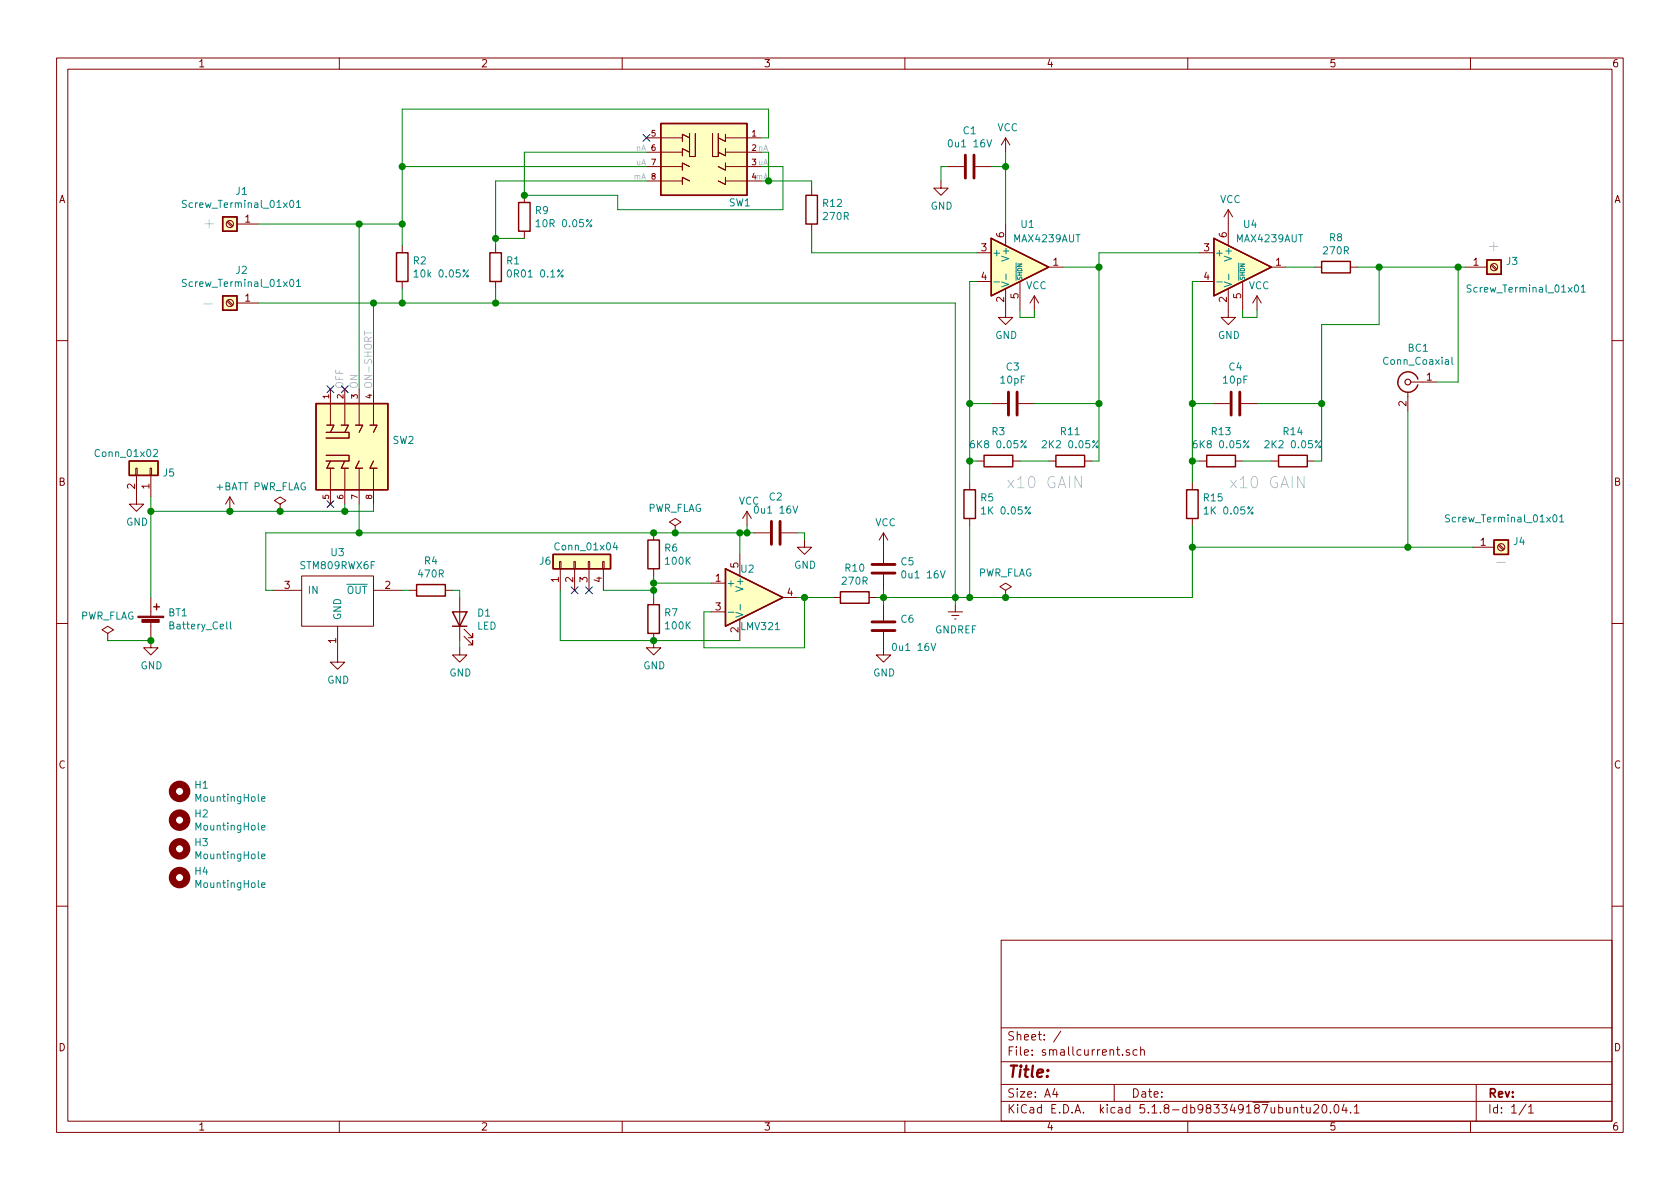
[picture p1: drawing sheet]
EESchema Schematic File Version 4
EELAYER 30 0
EELAYER END
$Descr A4 11693 8268
encoding utf-8
Sheet 1 1
Title ""
Date ""
Rev ""
Comp ""
Comment1 ""
Comment2 ""
Comment3 ""
Comment4 ""
$EndDescr
$Comp
L Device:Battery_Cell BT1
U 1 1
P 1050 4350
F 0 "BT1" H 1168 4446 50  0000 L CNN
F 1 "Battery_Cell" H 1168 4355 50  0000 L CNN
F 2 "SnapEda:BAT_BS-7" V 1050 4410 50  0001 C CNN
F 3 "~" V 1050 4410 50  0001 C CNN
	1    1050 4350
	1    0    0    -1  
$EndComp
$Comp
L smallcurrent-rescue:OS203013MT8QN1-snapeda-OS203013 SW2
U 1 1
P 2400 3100
F 0 "SW2" H 2730 3146 50  0000 L CNN
F 1 "OS203013MT8QN1" H 2730 3055 50  0001 L CNN
F 2 "SnapEda:SW_OS203013MT8QN1" H 2400 3100 50  0001 L BNN
F 3 "" H 2400 3100 50  0001 L BNN
F 4 "10.0mm" H 2400 3100 50  0001 L BNN "MAXIMUM_PACKAGE_HEIGHT"
F 5 "8 aug 17" H 2400 3100 50  0001 L BNN "PARTREV"
F 6 "Manufacturer Recommendations" H 2400 3100 50  0001 L BNN "STANDARD"
F 7 "C and K Swicthes" H 2400 3100 50  0001 L BNN "MANUFACTURER"
	1    2400 3100
	1    0    0    -1  
$EndComp
$Comp
L smallcurrent-rescue:STM809RWX6F-Homebrew U3
U 1 1
P 2350 4100
F 0 "U3" H 2350 4365 50  0000 C CNN
F 1 "STM809RWX6F" H 2350 4274 50  0000 C CNN
F 2 "Package_TO_SOT_SMD:SOT-23" H 2350 4400 50  0001 C CNN
F 3 "" H 2350 4400 50  0001 C CNN
	1    2350 4100
	1    0    0    -1  
$EndComp
Wire Wire Line
	1050 4150 1050 3550
Wire Wire Line
	1050 3550 1600 3550
Wire Wire Line
	2400 3550 2400 3500
Wire Wire Line
	2400 3550 2600 3550
Wire Wire Line
	2600 3550 2600 3500
Connection ~ 2400 3550
Wire Wire Line
	2500 3500 2500 3700
Wire Wire Line
	2500 3700 1850 3700
Wire Wire Line
	1850 3700 1850 4100
Wire Wire Line
	1850 4100 1900 4100
$Comp
L Device:R R4
U 1 1
P 3000 4100
F 0 "R4" V 2793 4100 50  0000 C CNN
F 1 "470R" V 2884 4100 50  0000 C CNN
F 2 "Resistor_SMD:R_0603_1608Metric" V 2930 4100 50  0001 C CNN
F 3 "~" H 3000 4100 50  0001 C CNN
	1    3000 4100
	0    1    1    0   
$EndComp
$Comp
L Device:LED D1
U 1 1
P 3200 4300
F 0 "D1" V 3239 4182 50  0000 R CNN
F 1 "LED" V 3148 4182 50  0000 R CNN
F 2 "LED_THT:LED_D3.0mm" H 3200 4300 50  0001 C CNN
F 3 "~" H 3200 4300 50  0001 C CNN
	1    3200 4300
	0    -1   -1   0   
$EndComp
Wire Wire Line
	2800 4100 2850 4100
Wire Wire Line
	3150 4100 3200 4100
Wire Wire Line
	3200 4100 3200 4150
$Comp
L power:GND #PWR0101
U 1 1
P 3200 4500
F 0 "#PWR0101" H 3200 4250 50  0001 C CNN
F 1 "GND" H 3205 4327 50  0000 C CNN
F 2 "" H 3200 4500 50  0001 C CNN
F 3 "" H 3200 4500 50  0001 C CNN
	1    3200 4500
	1    0    0    -1  
$EndComp
Wire Wire Line
	3200 4500 3200 4450
$Comp
L power:GND #PWR0102
U 1 1
P 2350 4550
F 0 "#PWR0102" H 2350 4300 50  0001 C CNN
F 1 "GND" H 2355 4377 50  0000 C CNN
F 2 "" H 2350 4550 50  0001 C CNN
F 3 "" H 2350 4550 50  0001 C CNN
	1    2350 4550
	1    0    0    -1  
$EndComp
$Comp
L power:GND #PWR0103
U 1 1
P 1050 4450
F 0 "#PWR0103" H 1050 4200 50  0001 C CNN
F 1 "GND" H 1055 4277 50  0000 C CNN
F 2 "" H 1050 4450 50  0001 C CNN
F 3 "" H 1050 4450 50  0001 C CNN
	1    1050 4450
	1    0    0    -1  
$EndComp
$Comp
L Connector_Generic:Conn_01x04 J6
U 1 1
P 4000 3900
F 0 "J6" V 4000 4150 50  0000 R CNN
F 1 "Conn_01x04" V 4100 4050 50  0000 R CNN
F 2 "Connector_PinSocket_2.54mm:PinSocket_1x04_P2.54mm_Vertical" H 4000 3900 50  0001 C CNN
F 3 "~" H 4000 3900 50  0001 C CNN
	1    4000 3900
	0    -1   -1   0   
$EndComp
NoConn ~ 2300 3500
$Comp
L Device:R R6
U 1 1
P 4550 3850
F 0 "R6" H 4620 3896 50  0000 L CNN
F 1 "100K" H 4620 3805 50  0000 L CNN
F 2 "Resistor_SMD:R_0603_1608Metric" V 4480 3850 50  0001 C CNN
F 3 "~" H 4550 3850 50  0001 C CNN
	1    4550 3850
	1    0    0    -1  
$EndComp
$Comp
L Device:R R7
U 1 1
P 4550 4300
F 0 "R7" H 4620 4346 50  0000 L CNN
F 1 "100K" H 4620 4255 50  0000 L CNN
F 2 "Resistor_SMD:R_0603_1608Metric" V 4480 4300 50  0001 C CNN
F 3 "~" H 4550 4300 50  0001 C CNN
	1    4550 4300
	1    0    0    -1  
$EndComp
Wire Wire Line
	4200 4100 4550 4100
Wire Wire Line
	4550 4100 4550 4050
Wire Wire Line
	4550 4100 4550 4150
Connection ~ 4550 4100
$Comp
L power:GND #PWR0104
U 1 1
P 4550 4450
F 0 "#PWR0104" H 4550 4200 50  0001 C CNN
F 1 "GND" H 4555 4277 50  0000 C CNN
F 2 "" H 4550 4450 50  0001 C CNN
F 3 "" H 4550 4450 50  0001 C CNN
	1    4550 4450
	1    0    0    -1  
$EndComp
Wire Wire Line
	3900 4100 3900 4450
Wire Wire Line
	3900 4450 4550 4450
Connection ~ 4550 4450
Connection ~ 2500 3700
NoConn ~ 2300 2700
NoConn ~ 2400 2700
$Comp
L Amplifier_Operational:LMV321 U2
U 1 1
P 5250 4150
F 0 "U2" H 5150 4350 50  0000 L CNN
F 1 "LMV321" H 5150 3950 50  0000 L CNN
F 2 "Package_TO_SOT_SMD:SOT-23-5" H 5250 4150 50  0001 L CNN
F 3 "http://www.ti.com/lit/ds/symlink/lmv324.pdf" H 5250 4150 50  0001 C CNN
	1    5250 4150
	1    0    0    -1  
$EndComp
Wire Wire Line
	4950 4050 4550 4050
Connection ~ 4550 4050
Wire Wire Line
	4550 4050 4550 4000
Wire Wire Line
	4550 4450 5150 4450
Wire Wire Line
	5550 4150 5600 4150
Wire Wire Line
	5600 4150 5600 4500
Wire Wire Line
	5600 4500 4900 4500
Wire Wire Line
	4900 4500 4900 4250
Wire Wire Line
	4900 4250 4950 4250
Wire Wire Line
	5150 3850 5150 3700
Wire Wire Line
	5150 3700 4700 3700
Connection ~ 4550 3700
$Comp
L power:VCC #PWR0105
U 1 1
P 5200 3650
F 0 "#PWR0105" H 5200 3500 50  0001 C CNN
F 1 "VCC" H 5215 3823 50  0000 C CNN
F 2 "" H 5200 3650 50  0001 C CNN
F 3 "" H 5200 3650 50  0001 C CNN
	1    5200 3650
	1    0    0    -1  
$EndComp
Wire Wire Line
	5150 3700 5200 3700
Wire Wire Line
	5200 3700 5200 3650
Connection ~ 5150 3700
$Comp
L Device:C C2
U 1 1
P 5400 3700
F 0 "C2" V 5148 3700 50  0000 C CNN
F 1 "0u1 16V" V 5239 3700 50  0000 C CNN
F 2 "Capacitor_SMD:C_0603_1608Metric" H 5438 3550 50  0001 C CNN
F 3 "~" H 5400 3700 50  0001 C CNN
	1    5400 3700
	0    1    1    0   
$EndComp
$Comp
L power:GND #PWR0106
U 1 1
P 5600 3750
F 0 "#PWR0106" H 5600 3500 50  0001 C CNN
F 1 "GND" H 5605 3577 50  0000 C CNN
F 2 "" H 5600 3750 50  0001 C CNN
F 3 "" H 5600 3750 50  0001 C CNN
	1    5600 3750
	1    0    0    -1  
$EndComp
Wire Wire Line
	5200 3700 5250 3700
Connection ~ 5200 3700
Wire Wire Line
	5550 3700 5600 3700
Wire Wire Line
	5600 3700 5600 3750
$Comp
L Device:R R10
U 1 1
P 5950 4150
F 0 "R10" V 5743 4150 50  0000 C CNN
F 1 "270R" V 5834 4150 50  0000 C CNN
F 2 "Resistor_SMD:R_0603_1608Metric" V 5880 4150 50  0001 C CNN
F 3 "~" H 5950 4150 50  0001 C CNN
	1    5950 4150
	0    1    1    0   
$EndComp
Wire Wire Line
	5600 4150 5800 4150
Connection ~ 5600 4150
$Comp
L Device:C C5
U 1 1
P 6150 3950
F 0 "C5" H 6035 3904 50  0000 R CNN
F 1 "0u1 16V" H 6035 3995 50  0000 R CNN
F 2 "Capacitor_SMD:C_0603_1608Metric" H 6188 3800 50  0001 C CNN
F 3 "~" H 6150 3950 50  0001 C CNN
	1    6150 3950
	-1   0    0    1   
$EndComp
$Comp
L Device:C C6
U 1 1
P 6150 4350
F 0 "C6" H 6035 4304 50  0000 R CNN
F 1 "0u1 16V" H 6100 4500 50  0000 R CNN
F 2 "Capacitor_SMD:C_0603_1608Metric" H 6188 4200 50  0001 C CNN
F 3 "~" H 6150 4350 50  0001 C CNN
	1    6150 4350
	-1   0    0    1   
$EndComp
$Comp
L power:GND #PWR0107
U 1 1
P 6150 4500
F 0 "#PWR0107" H 6150 4250 50  0001 C CNN
F 1 "GND" H 6155 4327 50  0000 C CNN
F 2 "" H 6150 4500 50  0001 C CNN
F 3 "" H 6150 4500 50  0001 C CNN
	1    6150 4500
	1    0    0    -1  
$EndComp
Wire Wire Line
	6100 4150 6150 4150
Wire Wire Line
	6150 4150 6150 4100
Wire Wire Line
	6150 4150 6150 4200
Connection ~ 6150 4150
$Comp
L power:VCC #PWR0108
U 1 1
P 6150 3800
F 0 "#PWR0108" H 6150 3650 50  0001 C CNN
F 1 "VCC" H 6165 3973 50  0000 C CNN
F 2 "" H 6150 3800 50  0001 C CNN
F 3 "" H 6150 3800 50  0001 C CNN
	1    6150 3800
	1    0    0    -1  
$EndComp
$Comp
L power:GNDREF #PWR0109
U 1 1
P 6650 4200
F 0 "#PWR0109" H 6650 3950 50  0001 C CNN
F 1 "GNDREF" H 6655 4027 50  0000 C CNN
F 2 "" H 6650 4200 50  0001 C CNN
F 3 "" H 6650 4200 50  0001 C CNN
	1    6650 4200
	1    0    0    -1  
$EndComp
Wire Wire Line
	6650 4200 6650 4150
Wire Wire Line
	6650 4150 6150 4150
$Comp
L Connector_Generic:Conn_01x02 J5
U 1 1
P 1050 3250
F 0 "J5" V 1014 3330 50  0000 L CNN
F 1 "Conn_01x02" V 1150 2850 50  0000 L CNN
F 2 "Connector_Hirose:Hirose_DF13-02P-1.25DSA_1x02_P1.25mm_Vertical" H 1050 3250 50  0001 C CNN
F 3 "~" H 1050 3250 50  0001 C CNN
	1    1050 3250
	0    1    -1   0   
$EndComp
Wire Wire Line
	1050 3450 1050 3550
Connection ~ 1050 3550
$Comp
L power:GND #PWR0110
U 1 1
P 950 3450
F 0 "#PWR0110" H 950 3200 50  0001 C CNN
F 1 "GND" H 955 3277 50  0000 C CNN
F 2 "" H 950 3450 50  0001 C CNN
F 3 "" H 950 3450 50  0001 C CNN
	1    950  3450
	1    0    0    -1  
$EndComp
Text Notes 2400 2700 1    50   ~ 0
OFF
Text Notes 2500 2700 1    50   ~ 0
ON
Text Notes 2600 2700 1    50   ~ 0
ON-SHORT
$Comp
L Connector:Screw_Terminal_01x01 J2
U 1 1
P 1600 2100
F 0 "J2" H 1518 1875 50  0000 C CNN
F 1 "Screw_Terminal_01x01" H 1518 1966 50  0000 C CNN
F 2 "homebrew:111-0703-001_BANANA_BINDING_POST" H 1600 2100 50  0001 C CNN
F 3 "~" H 1600 2100 50  0001 C CNN
	1    1600 2100
	-1   0    0    1   
$EndComp
$Comp
L Connector:Screw_Terminal_01x01 J1
U 1 1
P 1600 1550
F 0 "J1" H 1518 1325 50  0000 C CNN
F 1 "Screw_Terminal_01x01" H 1518 1416 50  0000 C CNN
F 2 "homebrew:111-0703-001_BANANA_BINDING_POST" H 1600 1550 50  0001 C CNN
F 3 "~" H 1600 1550 50  0001 C CNN
	1    1600 1550
	-1   0    0    1   
$EndComp
Wire Wire Line
	2600 2700 2600 2100
Wire Wire Line
	2600 2100 1800 2100
Wire Wire Line
	1800 1550 2500 1550
Wire Wire Line
	2500 1550 2500 2700
Text Notes 1500 1600 1    79   ~ 0
+
Text Notes 1500 2150 2    79   ~ 0
-
$Comp
L Device:R R2
U 1 1
P 2800 1850
F 0 "R2" H 2870 1896 50  0000 L CNN
F 1 "10k 0.05%" H 2870 1805 50  0000 L CNN
F 2 "Resistor_SMD:R_0603_1608Metric" V 2730 1850 50  0001 C CNN
F 3 "~" H 2800 1850 50  0001 C CNN
	1    2800 1850
	1    0    0    -1  
$EndComp
Wire Wire Line
	2600 2100 2800 2100
Wire Wire Line
	2800 2100 2800 2000
Connection ~ 2600 2100
Wire Wire Line
	2800 1700 2800 1550
Wire Wire Line
	2800 1550 2500 1550
Connection ~ 2500 1550
$Comp
L smallcurrent-rescue:OS203013MT8QN1-snapeda-OS203013 SW1
U 1 1
P 4900 1050
F 0 "SW1" V 5250 1300 50  0000 C CNN
F 1 "OS203013MT8QN1-snapeda-OS203013" V 4624 1050 50  0001 C CNN
F 2 "SnapEda:SW_OS203013MT8QN1" H 4900 1050 50  0001 L BNN
F 3 "" H 4900 1050 50  0001 L BNN
F 4 "10.0mm" H 4900 1050 50  0001 L BNN "MAXIMUM_PACKAGE_HEIGHT"
F 5 "8 aug 17" H 4900 1050 50  0001 L BNN "PARTREV"
F 6 "Manufacturer Recommendations" H 4900 1050 50  0001 L BNN "STANDARD"
F 7 "C and K Swicthes" H 4900 1050 50  0001 L BNN "MANUFACTURER"
	1    4900 1050
	0    1    1    0   
$EndComp
$Comp
L Device:R R1
U 1 1
P 3450 1850
F 0 "R1" H 3520 1896 50  0000 L CNN
F 1 "0R01 0.1%" H 3520 1805 50  0000 L CNN
F 2 "snapeda:Y14870R01000B9R" V 3380 1850 50  0001 C CNN
F 3 "~" H 3450 1850 50  0001 C CNN
	1    3450 1850
	1    0    0    -1  
$EndComp
$Comp
L Device:R R9
U 1 1
P 3650 1500
F 0 "R9" H 3720 1546 50  0000 L CNN
F 1 "10R 0.05%" H 3720 1455 50  0000 L CNN
F 2 "Resistor_SMD:R_0805_2012Metric" V 3580 1500 50  0001 C CNN
F 3 "~" H 3650 1500 50  0001 C CNN
	1    3650 1500
	1    0    0    -1  
$EndComp
Wire Wire Line
	3450 2000 3450 2100
Wire Wire Line
	3450 2100 2800 2100
Connection ~ 2800 2100
Wire Wire Line
	3450 1700 3450 1650
Wire Wire Line
	3450 1250 4500 1250
Wire Wire Line
	3450 1650 3650 1650
Connection ~ 3450 1650
Wire Wire Line
	3450 1650 3450 1250
Wire Wire Line
	3650 1350 3650 1050
Wire Wire Line
	3650 1050 4500 1050
Wire Wire Line
	2800 1550 2800 1150
Wire Wire Line
	2800 1150 4500 1150
Connection ~ 2800 1550
Wire Wire Line
	2800 1150 2800 750 
Wire Wire Line
	2800 750  5350 750 
Wire Wire Line
	5350 750  5350 950 
Wire Wire Line
	5350 950  5300 950 
Connection ~ 2800 1150
Wire Wire Line
	3650 1350 4300 1350
Wire Wire Line
	4300 1350 4300 1450
Wire Wire Line
	4300 1450 5450 1450
Wire Wire Line
	5450 1450 5450 1150
Wire Wire Line
	5450 1150 5300 1150
Connection ~ 3650 1350
Wire Wire Line
	5300 1050 5350 1050
Wire Wire Line
	5350 1050 5350 1250
Wire Wire Line
	5350 1250 5300 1250
$Comp
L Device:R R12
U 1 1
P 5650 1450
F 0 "R12" H 5720 1496 50  0000 L CNN
F 1 "270R" H 5720 1405 50  0000 L CNN
F 2 "Resistor_SMD:R_0603_1608Metric" V 5580 1450 50  0001 C CNN
F 3 "~" H 5650 1450 50  0001 C CNN
	1    5650 1450
	1    0    0    -1  
$EndComp
Wire Wire Line
	5650 1300 5650 1250
Wire Wire Line
	5650 1250 5350 1250
Connection ~ 5350 1250
$Comp
L power:+BATT #PWR0111
U 1 1
P 1600 3550
F 0 "#PWR0111" H 1600 3400 50  0001 C CNN
F 1 "+BATT" H 1615 3723 50  0000 C CNN
F 2 "" H 1600 3550 50  0001 C CNN
F 3 "" H 1600 3550 50  0001 C CNN
	1    1600 3550
	1    0    0    -1  
$EndComp
Text Notes 4500 1050 2    39   ~ 0
nA
Text Notes 4500 1150 2    39   ~ 0
uA
Text Notes 4500 1250 2    39   ~ 0
mA
Text Notes 5350 1050 2    39   ~ 0
nA
Text Notes 5350 1150 2    39   ~ 0
uA
Text Notes 5350 1250 2    39   ~ 0
mA
$Comp
L Amplifier_Operational:MAX4239AUT U1
U 1 1
P 7100 1850
F 0 "U1" H 7100 2150 50  0000 L CNN
F 1 "MAX4239AUT" H 7050 2050 50  0000 L CNN
F 2 "Package_TO_SOT_SMD:SOT-23-6" H 7100 1850 50  0001 C CNN
F 3 "http://datasheets.maximintegrated.com/en/ds/MAX4238-MAX4239.pdf" H 7250 2000 50  0001 C CNN
	1    7100 1850
	1    0    0    -1  
$EndComp
Wire Wire Line
	5650 1600 5650 1750
Wire Wire Line
	5650 1750 6800 1750
$Comp
L power:VCC #PWR0112
U 1 1
P 7000 1050
F 0 "#PWR0112" H 7000 900 50  0001 C CNN
F 1 "VCC" H 7015 1223 50  0000 C CNN
F 2 "" H 7000 1050 50  0001 C CNN
F 3 "" H 7000 1050 50  0001 C CNN
	1    7000 1050
	1    0    0    -1  
$EndComp
$Comp
L Device:C C1
U 1 1
P 6750 1150
F 0 "C1" V 6498 1150 50  0000 C CNN
F 1 "0u1 16V" V 6589 1150 50  0000 C CNN
F 2 "Capacitor_SMD:C_0603_1608Metric" H 6788 1000 50  0001 C CNN
F 3 "~" H 6750 1150 50  0001 C CNN
	1    6750 1150
	0    1    1    0   
$EndComp
$Comp
L power:GND #PWR0113
U 1 1
P 6550 1250
F 0 "#PWR0113" H 6550 1000 50  0001 C CNN
F 1 "GND" H 6555 1077 50  0000 C CNN
F 2 "" H 6550 1250 50  0001 C CNN
F 3 "" H 6550 1250 50  0001 C CNN
	1    6550 1250
	1    0    0    -1  
$EndComp
Wire Wire Line
	7000 1050 7000 1150
Wire Wire Line
	7000 1150 6900 1150
Connection ~ 7000 1150
Wire Wire Line
	7000 1150 7000 1550
Wire Wire Line
	6600 1150 6550 1150
Wire Wire Line
	6550 1150 6550 1250
$Comp
L power:VCC #PWR0114
U 1 1
P 7200 2150
F 0 "#PWR0114" H 7200 2000 50  0001 C CNN
F 1 "VCC" H 7215 2323 50  0000 C CNN
F 2 "" H 7200 2150 50  0001 C CNN
F 3 "" H 7200 2150 50  0001 C CNN
	1    7200 2150
	1    0    0    -1  
$EndComp
Wire Wire Line
	7200 2150 7200 2200
Wire Wire Line
	7200 2200 7100 2200
Wire Wire Line
	7100 2200 7100 2150
$Comp
L power:GND #PWR0115
U 1 1
P 7000 2150
F 0 "#PWR0115" H 7000 1900 50  0001 C CNN
F 1 "GND" H 7005 1977 50  0000 C CNN
F 2 "" H 7000 2150 50  0001 C CNN
F 3 "" H 7000 2150 50  0001 C CNN
	1    7000 2150
	1    0    0    -1  
$EndComp
$Comp
L Device:C C3
U 1 1
P 7050 2800
F 0 "C3" V 7302 2800 50  0000 C CNN
F 1 "10pF" V 7211 2800 50  0000 C CNN
F 2 "Capacitor_SMD:C_0603_1608Metric" H 7088 2650 50  0001 C CNN
F 3 "~" H 7050 2800 50  0001 C CNN
	1    7050 2800
	0    -1   -1   0   
$EndComp
$Comp
L Device:R R3
U 1 1
P 6950 3200
F 0 "R3" V 6743 3200 50  0000 C CNN
F 1 "6K8 0.05%" V 6834 3200 50  0000 C CNN
F 2 "Resistor_SMD:R_0603_1608Metric" V 6880 3200 50  0001 C CNN
F 3 "~" H 6950 3200 50  0001 C CNN
	1    6950 3200
	0    1    1    0   
$EndComp
$Comp
L Device:R R11
U 1 1
P 7450 3200
F 0 "R11" V 7243 3200 50  0000 C CNN
F 1 "2K2 0.05%" V 7334 3200 50  0000 C CNN
F 2 "Resistor_SMD:R_0603_1608Metric" V 7380 3200 50  0001 C CNN
F 3 "~" H 7450 3200 50  0001 C CNN
	1    7450 3200
	0    1    1    0   
$EndComp
$Comp
L Device:R R5
U 1 1
P 6750 3500
F 0 "R5" H 6820 3546 50  0000 L CNN
F 1 "1K 0.05%" H 6820 3455 50  0000 L CNN
F 2 "Resistor_SMD:R_0603_1608Metric" V 6680 3500 50  0001 C CNN
F 3 "~" H 6750 3500 50  0001 C CNN
	1    6750 3500
	1    0    0    -1  
$EndComp
Wire Wire Line
	6800 1950 6750 1950
Wire Wire Line
	6750 1950 6750 2800
Wire Wire Line
	6750 3650 6750 4150
Wire Wire Line
	6750 4150 6650 4150
Connection ~ 6650 4150
Wire Wire Line
	6800 3200 6750 3200
Connection ~ 6750 3200
Wire Wire Line
	6750 3200 6750 3350
Wire Wire Line
	7100 3200 7300 3200
Wire Wire Line
	7400 1850 7650 1850
Wire Wire Line
	7650 1850 7650 2800
Wire Wire Line
	7650 3200 7600 3200
Wire Wire Line
	7650 2800 7200 2800
Connection ~ 7650 2800
Wire Wire Line
	7650 2800 7650 3200
Wire Wire Line
	6900 2800 6750 2800
Connection ~ 6750 2800
Wire Wire Line
	6750 2800 6750 3200
$Comp
L Amplifier_Operational:MAX4239AUT U4
U 1 1
P 8650 1850
F 0 "U4" H 8650 2150 50  0000 L CNN
F 1 "MAX4239AUT" H 8600 2050 50  0000 L CNN
F 2 "Package_TO_SOT_SMD:SOT-23-6" H 8650 1850 50  0001 C CNN
F 3 "http://datasheets.maximintegrated.com/en/ds/MAX4238-MAX4239.pdf" H 8800 2000 50  0001 C CNN
	1    8650 1850
	1    0    0    -1  
$EndComp
$Comp
L power:VCC #PWR0116
U 1 1
P 8750 2150
F 0 "#PWR0116" H 8750 2000 50  0001 C CNN
F 1 "VCC" H 8765 2323 50  0000 C CNN
F 2 "" H 8750 2150 50  0001 C CNN
F 3 "" H 8750 2150 50  0001 C CNN
	1    8750 2150
	1    0    0    -1  
$EndComp
Wire Wire Line
	8750 2150 8750 2200
Wire Wire Line
	8750 2200 8650 2200
Wire Wire Line
	8650 2200 8650 2150
$Comp
L power:GND #PWR0117
U 1 1
P 8550 2150
F 0 "#PWR0117" H 8550 1900 50  0001 C CNN
F 1 "GND" H 8555 1977 50  0000 C CNN
F 2 "" H 8550 2150 50  0001 C CNN
F 3 "" H 8550 2150 50  0001 C CNN
	1    8550 2150
	1    0    0    -1  
$EndComp
$Comp
L Device:C C4
U 1 1
P 8600 2800
F 0 "C4" V 8852 2800 50  0000 C CNN
F 1 "10pF" V 8761 2800 50  0000 C CNN
F 2 "Capacitor_SMD:C_0603_1608Metric" H 8638 2650 50  0001 C CNN
F 3 "~" H 8600 2800 50  0001 C CNN
	1    8600 2800
	0    -1   -1   0   
$EndComp
$Comp
L Device:R R13
U 1 1
P 8500 3200
F 0 "R13" V 8293 3200 50  0000 C CNN
F 1 "6K8 0.05%" V 8384 3200 50  0000 C CNN
F 2 "Resistor_SMD:R_0603_1608Metric" V 8430 3200 50  0001 C CNN
F 3 "~" H 8500 3200 50  0001 C CNN
	1    8500 3200
	0    1    1    0   
$EndComp
$Comp
L Device:R R14
U 1 1
P 9000 3200
F 0 "R14" V 8793 3200 50  0000 C CNN
F 1 "2K2 0.05%" V 8884 3200 50  0000 C CNN
F 2 "Resistor_SMD:R_0603_1608Metric" V 8930 3200 50  0001 C CNN
F 3 "~" H 9000 3200 50  0001 C CNN
	1    9000 3200
	0    1    1    0   
$EndComp
$Comp
L Device:R R15
U 1 1
P 8300 3500
F 0 "R15" H 8370 3546 50  0000 L CNN
F 1 "1K 0.05%" H 8370 3455 50  0000 L CNN
F 2 "Resistor_SMD:R_0603_1608Metric" V 8230 3500 50  0001 C CNN
F 3 "~" H 8300 3500 50  0001 C CNN
	1    8300 3500
	1    0    0    -1  
$EndComp
Wire Wire Line
	8350 1950 8300 1950
Wire Wire Line
	8300 1950 8300 2800
Wire Wire Line
	8300 3650 8300 3800
Wire Wire Line
	8350 3200 8300 3200
Connection ~ 8300 3200
Wire Wire Line
	8300 3200 8300 3350
Wire Wire Line
	8650 3200 8850 3200
Wire Wire Line
	9200 3200 9150 3200
Wire Wire Line
	9200 2800 8750 2800
Wire Wire Line
	9200 2800 9200 3200
Wire Wire Line
	8450 2800 8300 2800
Connection ~ 8300 2800
Wire Wire Line
	8300 2800 8300 3200
Wire Wire Line
	7650 1850 7650 1750
Wire Wire Line
	7650 1750 8350 1750
Connection ~ 7650 1850
Wire Wire Line
	8300 4150 7000 4150
Connection ~ 6750 4150
Text Notes 7550 3400 2    79   ~ 0
x10 GAIN
Text Notes 9100 3400 2    79   ~ 0
x10 GAIN
$Comp
L power:VCC #PWR0118
U 1 1
P 8550 1550
F 0 "#PWR0118" H 8550 1400 50  0001 C CNN
F 1 "VCC" H 8565 1723 50  0000 C CNN
F 2 "" H 8550 1550 50  0001 C CNN
F 3 "" H 8550 1550 50  0001 C CNN
	1    8550 1550
	1    0    0    -1  
$EndComp
$Comp
L Connector:Screw_Terminal_01x01 J3
U 1 1
P 10400 1850
F 0 "J3" H 10480 1892 50  0000 L CNN
F 1 "Screw_Terminal_01x01" H 10200 1700 50  0000 L CNN
F 2 "homebrew:CT2230-BANANA-JACK" H 10400 1850 50  0001 C CNN
F 3 "~" H 10400 1850 50  0001 C CNN
	1    10400 1850
	1    0    0    -1  
$EndComp
$Comp
L Connector:Screw_Terminal_01x01 J4
U 1 1
P 10450 3800
F 0 "J4" H 10530 3842 50  0000 L CNN
F 1 "Screw_Terminal_01x01" H 10050 4000 50  0000 L CNN
F 2 "homebrew:CT2230-BANANA-JACK" H 10450 3800 50  0001 C CNN
F 3 "~" H 10450 3800 50  0001 C CNN
	1    10450 3800
	1    0    0    -1  
$EndComp
Wire Wire Line
	10200 1850 10150 1850
$Comp
L Connector:Conn_Coaxial BC1
U 1 1
P 9800 2650
F 0 "BC1" H 9728 2888 50  0000 C CNN
F 1 "Conn_Coaxial" H 9728 2797 50  0000 C CNN
F 2 "SnapEda:TE_5-1634503-1" H 9800 2650 50  0001 C CNN
F 3 " ~" H 9800 2650 50  0001 C CNN
	1    9800 2650
	-1   0    0    -1  
$EndComp
Wire Wire Line
	10000 2650 10150 2650
Wire Wire Line
	10150 2650 10150 1850
Wire Wire Line
	10250 3800 9800 3800
Connection ~ 8300 3800
Wire Wire Line
	8300 3800 8300 4150
Wire Wire Line
	9800 2850 9800 3800
Connection ~ 9800 3800
Wire Wire Line
	9800 3800 8300 3800
Text Notes 10450 1750 2    79   ~ 0
+
Text Notes 10500 3950 2    79   ~ 0
-
NoConn ~ 4100 4100
NoConn ~ 4000 4100
NoConn ~ 4500 950 
$Comp
L power:PWR_FLAG #FLG0101
U 1 1
P 1950 3550
F 0 "#FLG0101" H 1950 3625 50  0001 C CNN
F 1 "PWR_FLAG" H 1950 3723 50  0000 C CNN
F 2 "" H 1950 3550 50  0001 C CNN
F 3 "~" H 1950 3550 50  0001 C CNN
	1    1950 3550
	1    0    0    -1  
$EndComp
Wire Wire Line
	1050 4450 750  4450
Connection ~ 1050 4450
$Comp
L power:PWR_FLAG #FLG0102
U 1 1
P 750 4450
F 0 "#FLG0102" H 750 4525 50  0001 C CNN
F 1 "PWR_FLAG" H 750 4623 50  0000 C CNN
F 2 "" H 750 4450 50  0001 C CNN
F 3 "~" H 750 4450 50  0001 C CNN
	1    750  4450
	1    0    0    -1  
$EndComp
Connection ~ 1600 3550
Connection ~ 1950 3550
Wire Wire Line
	1600 3550 1950 3550
Wire Wire Line
	1950 3550 2400 3550
$Comp
L power:PWR_FLAG #FLG0103
U 1 1
P 4700 3700
F 0 "#FLG0103" H 4700 3775 50  0001 C CNN
F 1 "PWR_FLAG" H 4700 3873 50  0000 C CNN
F 2 "" H 4700 3700 50  0001 C CNN
F 3 "~" H 4700 3700 50  0001 C CNN
	1    4700 3700
	1    0    0    -1  
$EndComp
Connection ~ 4700 3700
Wire Wire Line
	4700 3700 4550 3700
$Comp
L power:PWR_FLAG #FLG0104
U 1 1
P 7000 4150
F 0 "#FLG0104" H 7000 4225 50  0001 C CNN
F 1 "PWR_FLAG" H 7000 4323 50  0000 C CNN
F 2 "" H 7000 4150 50  0001 C CNN
F 3 "~" H 7000 4150 50  0001 C CNN
	1    7000 4150
	1    0    0    -1  
$EndComp
Connection ~ 7000 4150
Wire Wire Line
	7000 4150 6750 4150
Wire Wire Line
	2500 3700 4550 3700
$Comp
L Mechanical:MountingHole H1
U 1 1
P 1250 5500
F 0 "H1" H 1350 5546 50  0000 L CNN
F 1 "MountingHole" H 1350 5455 50  0000 L CNN
F 2 "MountingHole:MountingHole_3.2mm_M3" H 1250 5500 50  0001 C CNN
F 3 "~" H 1250 5500 50  0001 C CNN
	1    1250 5500
	1    0    0    -1  
$EndComp
$Comp
L Mechanical:MountingHole H2
U 1 1
P 1250 5700
F 0 "H2" H 1350 5746 50  0000 L CNN
F 1 "MountingHole" H 1350 5655 50  0000 L CNN
F 2 "MountingHole:MountingHole_3.2mm_M3" H 1250 5700 50  0001 C CNN
F 3 "~" H 1250 5700 50  0001 C CNN
	1    1250 5700
	1    0    0    -1  
$EndComp
$Comp
L Mechanical:MountingHole H3
U 1 1
P 1250 5900
F 0 "H3" H 1350 5946 50  0000 L CNN
F 1 "MountingHole" H 1350 5855 50  0000 L CNN
F 2 "MountingHole:MountingHole_3.2mm_M3" H 1250 5900 50  0001 C CNN
F 3 "~" H 1250 5900 50  0001 C CNN
	1    1250 5900
	1    0    0    -1  
$EndComp
$Comp
L Mechanical:MountingHole H4
U 1 1
P 1250 6100
F 0 "H4" H 1350 6146 50  0000 L CNN
F 1 "MountingHole" H 1350 6055 50  0000 L CNN
F 2 "MountingHole:MountingHole_3.2mm_M3" H 1250 6100 50  0001 C CNN
F 3 "~" H 1250 6100 50  0001 C CNN
	1    1250 6100
	1    0    0    -1  
$EndComp
Wire Wire Line
	3450 2100 6650 2100
Wire Wire Line
	6650 2100 6650 4150
Connection ~ 3450 2100
$Comp
L Device:R R8
U 1 1
P 9300 1850
F 0 "R8" V 9093 1850 50  0000 C CNN
F 1 "270R" V 9184 1850 50  0000 C CNN
F 2 "Resistor_SMD:R_0603_1608Metric" V 9230 1850 50  0001 C CNN
F 3 "~" H 9300 1850 50  0001 C CNN
	1    9300 1850
	0    1    1    0   
$EndComp
Wire Wire Line
	9450 1850 9600 1850
Connection ~ 10150 1850
Wire Wire Line
	8950 1850 9150 1850
Wire Wire Line
	9600 1850 9600 2250
Wire Wire Line
	9600 2250 9200 2250
Wire Wire Line
	9200 2250 9200 2800
Connection ~ 9600 1850
Wire Wire Line
	9600 1850 10150 1850
Connection ~ 9200 2800
$EndSCHEMATC
